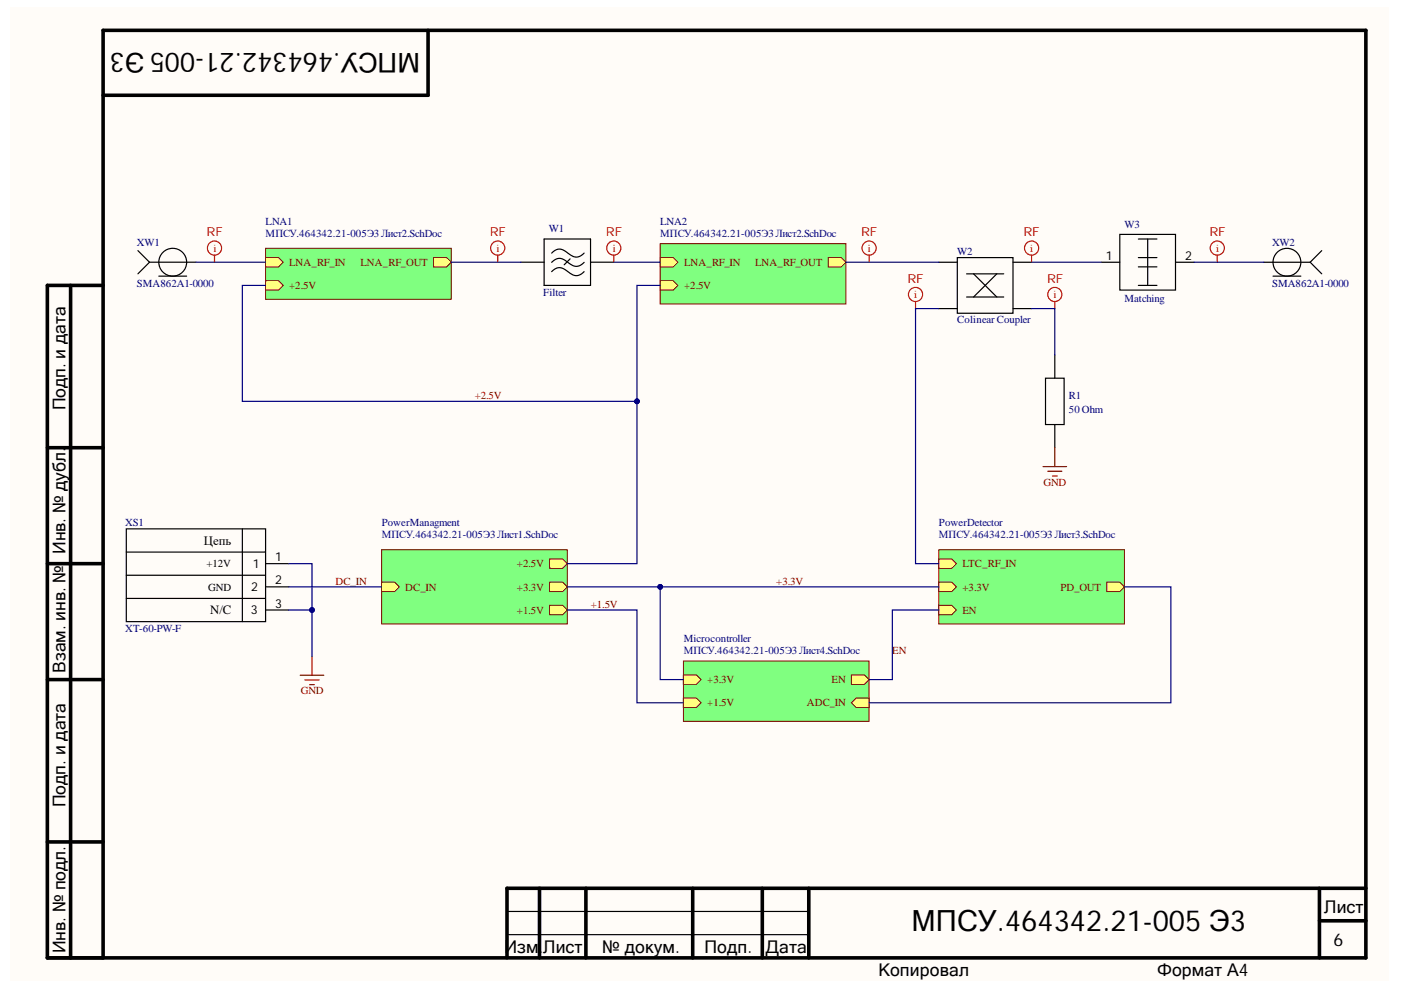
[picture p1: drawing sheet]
<svg xmlns="http://www.w3.org/2000/svg" width="297mm" height="210mm" viewBox="0 0 297 210" stroke-linecap="round" stroke-linejoin="round" font-family="sans-serif">
<g fill="#fffcf8">
<path d="M2.2 1.5h292.3v206.5h-292.3z" fill-rule="evenodd"/>
<path d="M2.2 1.5h292.3v206.5h-292.3z" fill-rule="evenodd"/>
</g>
<g fill="none" stroke="#000" stroke-width=".76">
<path d="M90.8 6.4v13.8h-68.9M15 60.5v142.6M21.9 60.5h-11.9v142.6h279.6v-196.7h-267.7v196.7M10 94.9h11.9M10 119.5h11.9M10 144.1h11.9M10 178.5h11.9M114.4 188.3v14.8M124.2 188.3v14.8M146.9 188.3v14.8M161.6 188.3v14.8M171.5 188.3v14.8"/>
<path d="M279.7 188.3v14.8M279.7 195.2h9.9M289.6 188.3h-182.1v14.8"/>
</g>
<path d="M107.5 193.2h64M107.5 198.2h64" fill="none" stroke="#000" stroke-width=".25"/>
<g fill="none" stroke="#f00" stroke-width=".25">
<path d="M184.3 54.1v1.5"/>
<circle cx="184.3" cy="52.6" r="1.5"/>
</g>
<path d="M140 51.7h39.3v12.7h-39.3z" fill-rule="evenodd" fill="#80ff80"/>
<path d="M140 51.7h39.3v12.7h-39.3z" fill="none" stroke="#800000" stroke-width=".21"/>
<path d="M140 59.5h2.7l1 1-1 1h-2.7z" fill-rule="evenodd" fill="#ffff80"/>
<path d="M140 59.5h2.7l1 1-1 1h-2.7z" fill="none" stroke="#800000" stroke-width=".21"/>
<path d="M140 54.6h2.7l1 1-1 1h-2.7z" fill-rule="evenodd" fill="#ffff80"/>
<path d="M140 54.6h2.7l1 1-1 1h-2.7z" fill="none" stroke="#800000" stroke-width=".21"/>
<path d="M175.6 54.6h2.7l1 1-1 1h-2.7z" fill-rule="evenodd" fill="#ffff80"/>
<path d="M175.6 54.6h2.7l1 1-1 1h-2.7z" fill="none" stroke="#800000" stroke-width=".21"/>
<path d="M56.3 52.6h39.4v10.9h-39.4z" fill-rule="evenodd" fill="#80ff80"/>
<path d="M56.3 52.6h39.4v10.9h-39.4z" fill="none" stroke="#800000" stroke-width=".21"/>
<path d="M56.3 59.5h2.8l1 1-1 1h-2.8z" fill-rule="evenodd" fill="#ffff80"/>
<path d="M56.3 59.5h2.8l1 1-1 1h-2.8z" fill="none" stroke="#800000" stroke-width=".21"/>
<path d="M56.3 54.6h2.8l1 1-1 1h-2.8z" fill-rule="evenodd" fill="#ffff80"/>
<path d="M56.3 54.6h2.8l1 1-1 1h-2.8z" fill="none" stroke="#800000" stroke-width=".21"/>
<path d="M91.9 54.6h2.8l1 1-1 1h-2.8z" fill-rule="evenodd" fill="#ffff80"/>
<path d="M91.9 54.6h2.8l1 1-1 1h-2.8z" fill="none" stroke="#800000" stroke-width=".21"/>
<path d="M80.9 116.6h39.4v15.7h-39.4z" fill-rule="evenodd" fill="#80ff80"/>
<path d="M80.9 116.6h39.4v15.7h-39.4z" fill="none" stroke="#800000" stroke-width=".21"/>
<path d="M80.9 123.4h2.8l1 1-1 1h-2.8z" fill-rule="evenodd" fill="#ffff80"/>
<path d="M80.9 123.4h2.8l1 1-1 1h-2.8z" fill="none" stroke="#800000" stroke-width=".21"/>
<path d="M116.5 118.5h2.8l1 1-1 1h-2.8z" fill-rule="evenodd" fill="#ffff80"/>
<path d="M116.5 118.5h2.8l1 1-1 1h-2.8z" fill="none" stroke="#800000" stroke-width=".21"/>
<path d="M116.5 123.4h2.8l1 1-1 1h-2.8z" fill-rule="evenodd" fill="#ffff80"/>
<path d="M116.5 123.4h2.8l1 1-1 1h-2.8z" fill="none" stroke="#800000" stroke-width=".21"/>
<path d="M116.5 128.3h2.8l1 1-1 1h-2.8z" fill-rule="evenodd" fill="#ffff80"/>
<path d="M116.5 128.3h2.8l1 1-1 1h-2.8z" fill="none" stroke="#800000" stroke-width=".21"/>
<path d="M110.4 55.6h5M115.4 50.7h9.8v9.8h-9.8zM117 53.7a2.19 2.19 0 0 1 3.4 0 2.19 2.19 0 0 0 3.4 0M117 55.6a2.19 2.19 0 0 1 3.4 0 2.19 2.19 0 0 0 3.4 0M117 57.6a2.19 2.19 0 0 1 3.4 0 2.19 2.19 0 0 0 3.4 0M120.9 54.9l-1.3 1.2M125.2 55.6h4.9" fill="none" stroke="#000" stroke-width=".25"/>
<path d="M144.9 140.2h39.4v12.7h-39.4z" fill-rule="evenodd" fill="#80ff80"/>
<path d="M144.9 140.2h39.4v12.7h-39.4z" fill="none" stroke="#800000" stroke-width=".21"/>
<path d="M144.9 148h2.7l1 1-1 1h-2.7z" fill-rule="evenodd" fill="#ffff80"/>
<path d="M144.9 148h2.7l1 1-1 1h-2.7z" fill="none" stroke="#800000" stroke-width=".21"/>
<path d="M144.9 143.1h2.7l1 1-1 1h-2.7z" fill-rule="evenodd" fill="#ffff80"/>
<path d="M144.9 143.1h2.7l1 1-1 1h-2.7z" fill="none" stroke="#800000" stroke-width=".21"/>
<path d="M180.5 143.1h2.8l1 1-1 1h-2.8z" fill-rule="evenodd" fill="#ffff80"/>
<path d="M180.5 143.1h2.8l1 1-1 1h-2.8z" fill="none" stroke="#800000" stroke-width=".21"/>
<path d="M180.5 149l1-1h2.8v2h-2.8z" fill-rule="evenodd" fill="#ffff80"/>
<path d="M180.5 149l1-1h2.8v2h-2.8z" fill="none" stroke="#800000" stroke-width=".21"/>
<path d="M26.8 112.1h29.5v19.7h-29.5zM26.8 117h29.5M51.4 112.1v19.7M56.3 119.5h4.9M26.8 122h29.5M26.8 126.9h29.5M56.3 124.4h4.9M56.3 129.3h4.9" fill="none" stroke="#000" stroke-width=".25"/>
<path d="M66.1 139.2v4M63.6 143.2h5M64.6 144.2h3.1M65.6 145.2h1" fill="none" stroke="#800000" stroke-width=".25"/>
<path d="M199 116.6h39.4v15.7h-39.4z" fill-rule="evenodd" fill="#80ff80"/>
<path d="M199 116.6h39.4v15.7h-39.4z" fill="none" stroke="#800000" stroke-width=".21"/>
<path d="M199 118.5h2.8l1 1-1 1h-2.8z" fill-rule="evenodd" fill="#ffff80"/>
<path d="M199 118.5h2.8l1 1-1 1h-2.8z" fill="none" stroke="#800000" stroke-width=".21"/>
<path d="M199 123.4h2.8l1 1-1 1h-2.8z" fill-rule="evenodd" fill="#ffff80"/>
<path d="M199 123.4h2.8l1 1-1 1h-2.8z" fill="none" stroke="#800000" stroke-width=".21"/>
<path d="M199 128.3h2.8l1 1-1 1h-2.8z" fill-rule="evenodd" fill="#ffff80"/>
<path d="M199 128.3h2.8l1 1-1 1h-2.8z" fill="none" stroke="#800000" stroke-width=".21"/>
<path d="M234.7 123.4h2.7l1 1-1 1h-2.7z" fill-rule="evenodd" fill="#ffff80"/>
<path d="M234.7 123.4h2.7l1 1-1 1h-2.7z" fill="none" stroke="#800000" stroke-width=".21"/>
<g fill="none" stroke="#000" stroke-width=".25">
<path d="M29.2 53.1l2.5 2.5M31.7 55.6h9.8M31.7 55.6l-2.5 2.5M33.7 58.5h5.9M199 55.6h4M203 54.6h11.8v11.8h-11.8zM204.9 58.1h7.9M206.4 58.1l4.9 4.9M211.3 58.1l-4.9 4.9M214.8 55.6h3.9M233.5 55.6h3.9M237.4 49.7h11.8v11.8h-11.8z"/>
<path d="M241.4 50.7h3.9M241.4 54.6h3.9M241.4 56.6h3.9M243.3 50.7v9.8M249.2 55.6h4M267.9 55.6h9.9M269.9 58.5h5.9M277.8 55.6l2.4 2.5M280.2 53.1l-2.4 2.5M199 65.4h4M204.9 63h7.9M214.8 65.4h3.9"/>
<path d="M223.6 75.3v4.9M241.4 60.5h3.9M221.7 80.2h3.9v9.8h-3.9zM223.6 90v4.9"/>
<circle cx="36.6" cy="55.6" r="2.95"/>
<circle cx="272.9" cy="55.6" r="2.95"/>
</g>
<g fill="none" stroke="#f00" stroke-width=".25">
<path d="M45.5 54.1v1.5M105.5 54.1v1.5M130.1 54.1v1.5M218.7 54.1v1.5M258.1 54.1v1.5M194.1 63.9v1.5M223.6 63.9v1.5"/>
<circle cx="45.5" cy="52.6" r="1.5"/>
<circle cx="105.5" cy="52.6" r="1.5"/>
<circle cx="130.1" cy="52.6" r="1.5"/>
<circle cx="218.7" cy="52.6" r="1.5"/>
<circle cx="258.1" cy="52.6" r="1.5"/>
<circle cx="194.1" cy="62.4" r="1.5"/>
<circle cx="223.6" cy="62.4" r="1.5"/>
</g>
<path d="M221.1 98.9h5M222.1 99.9h3M223.6 94.9v4M223.1 100.9h1" fill="none" stroke="#800000" stroke-width=".25"/>
<path d="M41.5 55.6h14.8M95.7 55.6h14.7M130.1 55.6h9.9M56.3 60.5h-4.9v24.6h83.6M199 129.3h-9.8v14.8h-4.9" fill="none" stroke="#000080" stroke-width=".25"/>
<circle cx="135.1" cy="85.1" r=".5" fill="#000080"/>
<circle cx="135.1" cy="85.1" r=".5" fill="none" stroke="#000080" stroke-width=".21"/>
<path d="M61.2 129.3h4.9v9.9M238.4 124.4h9.8v24.6h-63.9" fill="none" stroke="#000080" stroke-width=".25"/>
<circle cx="66.1" cy="129.3" r=".5" fill="#000080"/>
<circle cx="66.1" cy="129.3" r=".5" fill="none" stroke="#000080" stroke-width=".21"/>
<path d="M61.2 119.5h4.9v9.8" fill="none" stroke="#000080" stroke-width=".25"/>
<circle cx="66.1" cy="129.3" r=".5" fill="#000080"/>
<circle cx="66.1" cy="129.3" r=".5" fill="none" stroke="#000080" stroke-width=".21"/>
<path d="M61.2 124.4h19.7M120.3 124.4h19.7v19.7h4.9" fill="none" stroke="#000080" stroke-width=".25"/>
<circle cx="140" cy="124.4" r=".5" fill="#000080"/>
<circle cx="140" cy="124.4" r=".5" fill="none" stroke="#000080" stroke-width=".21"/>
<path d="M140 124.4h59" fill="none" stroke="#000080" stroke-width=".25"/>
<circle cx="140" cy="124.4" r=".5" fill="#000080"/>
<circle cx="140" cy="124.4" r=".5" fill="none" stroke="#000080" stroke-width=".21"/>
<path d="M140 60.5h-5v59h-14.7M120.3 129.3h14.7v19.7h9.9" fill="none" stroke="#000080" stroke-width=".25"/>
<circle cx="135.1" cy="85.1" r=".5" fill="#000080"/>
<circle cx="135.1" cy="85.1" r=".5" fill="none" stroke="#000080" stroke-width=".21"/>
<path d="M179.3 55.6h19.7M218.7 55.6h14.8M253.2 55.6h14.7M199 65.4h-4.9v54.1h4.9M218.7 65.4h4.9v9.9" fill="none" stroke="#000080" stroke-width=".25"/>
<text font-size="6.2" x="193.2" y="197.4">МПСУ.464342.21-005 Э3</text>
<text font-size="5.7" x="89.1" y="11.2" transform="rotate(-180 89.1 11.2)">МПСУ.464342.21-005 Э3</text>
<g font-size="3.7">
<text x="13.9" y="87" transform="rotate(-90 13.9 87)">Подп. и дата</text>
<text x="13.9" y="117.5" transform="rotate(-90 13.9 117.5)">Инв. № дубл.</text>
<text x="13.9" y="142.6" transform="rotate(-90 13.9 142.6)">Взам. инв. №</text>
<text x="13.9" y="171.2" transform="rotate(-90 13.9 171.2)">Подп. и дата</text>
<text x="280.8" y="193.6">Лист</text>
<text x="13.9" y="202.2" transform="rotate(-90 13.9 202.2)">Инв. № подл.</text>
<text x="107" y="202">Изм.</text>
<text x="115.2" y="202">Лист</text>
<text x="127.7" y="202">№ докум.</text>
<text x="149.4" y="202">Подп.</text>
<text x="162.3" y="202">Дата</text>
<text x="282.7" y="200.5">6</text>
<text x="186.2" y="206.9">Копировал</text>
<text x="245.3" y="206.9">Формат А4</text>
</g>
<g font-size="2.7">
<text x="43.2" y="115.5">Цепь</text>
<text x="44.6" y="130.3">N/C</text>
</g>
<g font-size="2.6" fill="#f00">
<text x="43.8" y="50.1">RF</text>
<text x="103.9" y="50.1">RF</text>
<text x="128.5" y="50.1">RF</text>
<text x="182.6" y="50.1">RF</text>
<text x="217" y="50.1">RF</text>
<text x="256.4" y="50.1">RF</text>
<text x="192.4" y="59.9">RF</text>
<text x="222" y="59.9">RF</text>
</g>
<g font-size="2.6">
<text x="234.4" y="55.1">1</text>
<text x="251.3" y="55.1">2</text>
<text x="58.4" y="118.9">1</text>
<text x="53.3" y="125.4">2</text>
<text x="53.6" y="120.5">1</text>
<text x="58.4" y="123.8">2</text>
<text x="53.2" y="130.3">3</text>
<text x="58.4" y="128.8">3</text>
</g>
<g font-size="2.3" fill="#000080">
<text x="56.3" y="47.7">LNA1</text>
<text x="140" y="47.7">LNA2</text>
<text x="29" y="52.2">XW1</text>
<text x="56.3" y="50.2">МПСУ.464342.21-005Э3Лист2.SchDoc</text>
<text x="116.4" y="49.3">W1</text>
<text x="140" y="50.2">МПСУ.464342.21-005Э3Лист2.SchDoc</text>
<text x="238.4" y="48.2">W3</text>
<text x="269.7" y="52.2">XW2</text>
<text x="203" y="54.2">W2</text>
<text x="29" y="60.8">SMA862A1-0000</text>
<text x="115.2" y="62.9">Filter</text>
<text x="238.4" y="64">Matching</text>
<text x="269.7" y="60.8">SMA862A1-0000</text>
<text x="203" y="68.4">Colinear Coupler</text>
<text x="226.6" y="84.7">R1</text>
<text x="226.6" y="87.6">50Ohm</text>
<text x="26.6" y="111.4">XS1</text>
<text x="80.9" y="111.6">PowerManagment</text>
<text x="199.1" y="111.6">PowerDetector</text>
<text x="80.9" y="114.1">МПСУ.464342.21-005Э3Лист1.SchDoc</text>
<text x="199.1" y="114.1">МПСУ.464342.21-005Э3Лист3.SchDoc</text>
<text x="26.6" y="134.1">XT-60-PW-F</text>
<text x="145" y="136.2">Microcontroller</text>
<text x="145" y="138.7">МПСУ.464342.21-005Э3Лист4.SchDoc</text>
</g>
<g font-size="2.3" fill="#f00">
<text x="45.2" y="53.4">i</text>
<text x="105.3" y="53.4">i</text>
<text x="129.9" y="53.4">i</text>
<text x="184" y="53.4">i</text>
<text x="218.4" y="53.4">i</text>
<text x="257.9" y="53.4">i</text>
<text x="193.8" y="63.2">i</text>
<text x="223.4" y="63.2">i</text>
</g>
<g font-size="2.3" fill="#800000">
<text x="61.3" y="56.4">LNA_RF_IN</text>
<text x="76.5" y="56.4">LNA_RF_OUT</text>
<text x="145" y="56.4">LNA_RF_IN</text>
<text x="160.1" y="56.4">LNA_RF_OUT</text>
<text x="61.3" y="61.3">+2.5V</text>
<text x="145" y="61.3">+2.5V</text>
<text x="100.6" y="84.7">+2.5V</text>
<text x="221.2" y="103">GND</text>
<text x="71.1" y="123.9">DC_IN</text>
<text x="85.9" y="125.2">DC_IN</text>
<text x="109.6" y="120.3">+2.5V</text>
<text x="109.6" y="125.2">+3.3V</text>
<text x="164.6" y="123.9">+3.3V</text>
<text x="204.1" y="120.3">LTC_RF_IN</text>
<text x="204.1" y="125.2">+3.3V</text>
<text x="224.9" y="125.2">PD_OUT</text>
<text x="109.6" y="130.1">+1.5V</text>
<text x="125.2" y="128.8">+1.5V</text>
<text x="204.1" y="130.1">EN</text>
<text x="189.2" y="138.7">EN</text>
<text x="63.8" y="147.2">GND</text>
<text x="149.9" y="149.8">+1.5V</text>
<text x="149.9" y="144.9">+3.3V</text>
<text x="171.1" y="149.8">ADC_IN</text>
<text x="176.3" y="144.9">EN</text>
</g>
<g font-size="2.3">
<text x="43.8" y="120.3">+12V</text>
<text x="44.1" y="125.2">GND</text>
</g>
</svg>
